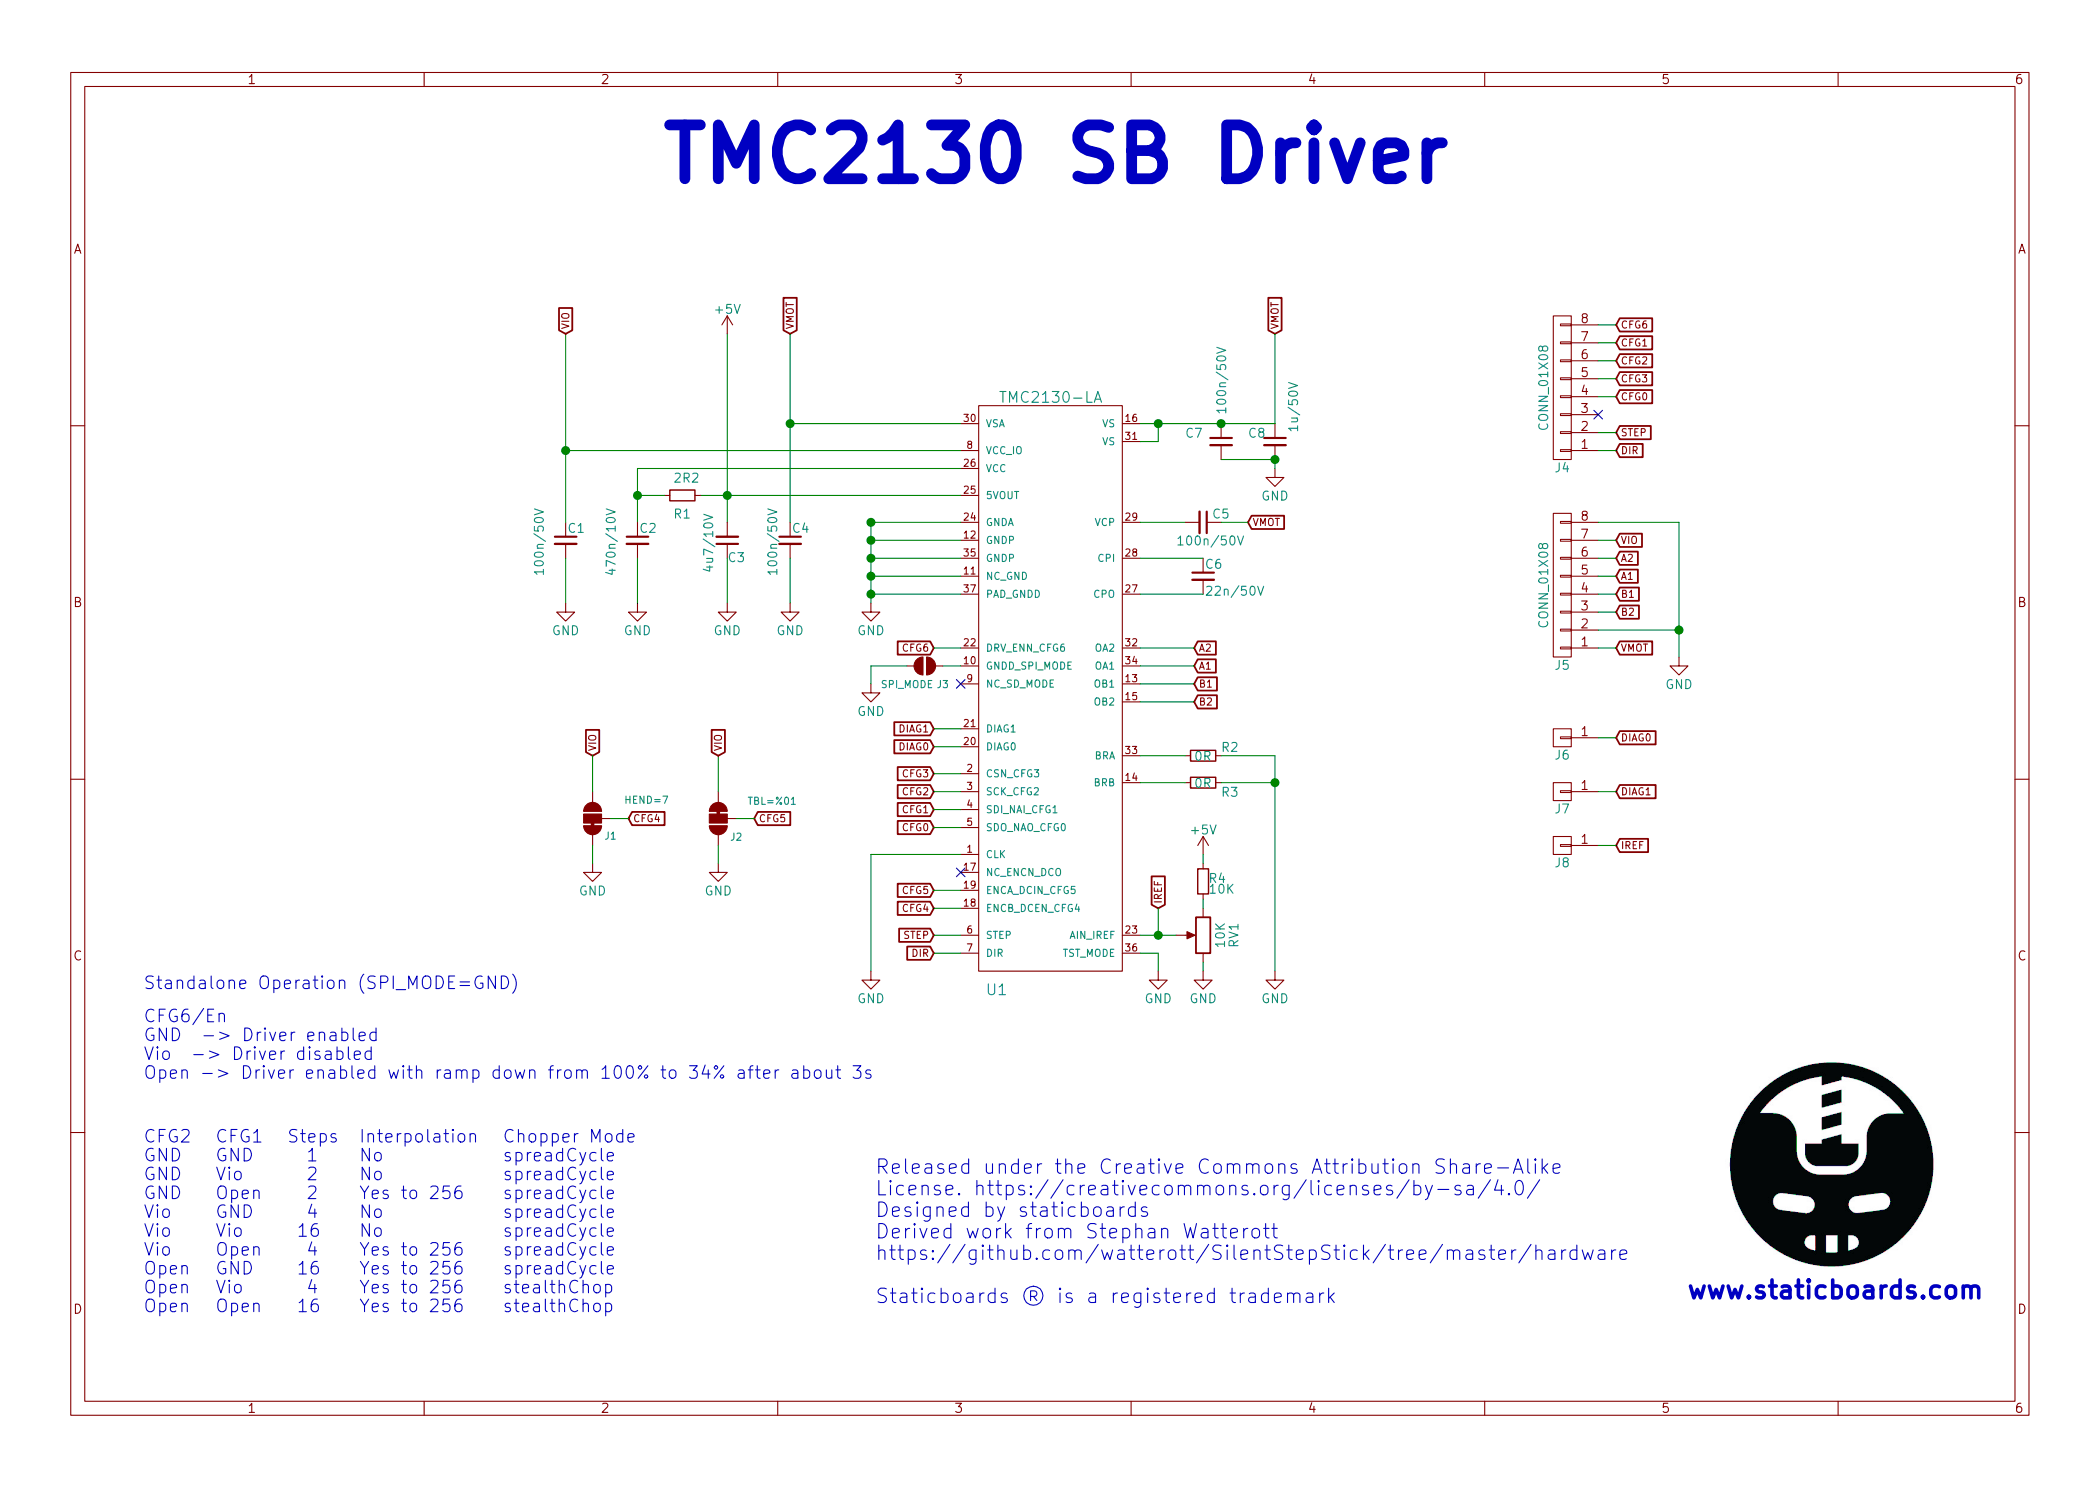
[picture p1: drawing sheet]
EESchema Schematic File Version 2
LIBS:power
LIBS:device
LIBS:transistors
LIBS:conn
LIBS:linear
LIBS:regul
LIBS:74xx
LIBS:cmos4000
LIBS:adc-dac
LIBS:memory
LIBS:xilinx
LIBS:microcontrollers
LIBS:dsp
LIBS:microchip
LIBS:analog_switches
LIBS:motorola
LIBS:texas
LIBS:intel
LIBS:audio
LIBS:interface
LIBS:digital-audio
LIBS:philips
LIBS:display
LIBS:cypress
LIBS:siliconi
LIBS:opto
LIBS:atmel
LIBS:contrib
LIBS:valves
LIBS:SilentTMC2130SB-cache
EELAYER 25 0
EELAYER END
$Descr A4 11693 8268
encoding utf-8
Sheet 1 1
Title ""
Date ""
Rev ""
Comp ""
Comment1 ""
Comment2 ""
Comment3 ""
Comment4 ""
$EndDescr
$Comp
L TMC2130-LA U1
U 1 1
P 5850 3400
F 0 "U1" H 5550 1300 60  0000 C CNN
F 1 "TMC2130-LA" H 5850 4600 60  0000 C CNN
F 2 "Housings_DFN_QFN:QFN-36-1EP_5x6mm_Pitch0.5mm" H 5850 3600 60  0001 C CNN
F 3 "" H 5850 3600 60  0001 C CNN
	1    5850 3400
	1    0    0    -1  
$EndComp
$Comp
L C_Small C7
U 1 1
P 6800 2450
F 0 "C7" H 6600 2500 50  0000 L CNN
F 1 "100n/50V" V 6800 2600 50  0000 L CNN
F 2 "Capacitors_SMD:C_0402" H 6800 2450 50  0001 C CNN
F 3 "" H 6800 2450 50  0001 C CNN
	1    6800 2450
	1    0    0    -1  
$EndComp
$Comp
L C_Small C8
U 1 1
P 7100 2450
F 0 "C8" H 6950 2500 50  0000 L CNN
F 1 "1u/50V" V 7200 2500 50  0000 L CNN
F 2 "Capacitors_SMD:C_0603" H 7100 2450 50  0001 C CNN
F 3 "" H 7100 2450 50  0001 C CNN
	1    7100 2450
	1    0    0    -1  
$EndComp
$Comp
L GND #PWR01
U 1 1
P 7100 2600
F 0 "#PWR01" H 7100 2350 50  0001 C CNN
F 1 "GND" H 7100 2450 50  0000 C CNN
F 2 "" H 7100 2600 50  0001 C CNN
F 3 "" H 7100 2600 50  0001 C CNN
	1    7100 2600
	1    0    0    -1  
$EndComp
Text GLabel 7100 1850 1    40   Input ~ 0
VMOT
$Comp
L C_Small C5
U 1 1
P 6700 2900
F 0 "C5" V 6650 2950 50  0000 L CNN
F 1 "100n/50V" V 6800 2750 50  0000 L CNN
F 2 "Capacitors_SMD:C_0402" H 6700 2900 50  0001 C CNN
F 3 "" H 6700 2900 50  0001 C CNN
	1    6700 2900
	0    1    1    0   
$EndComp
$Comp
L C_Small C6
U 1 1
P 6700 3200
F 0 "C6" H 6710 3270 50  0000 L CNN
F 1 "22n/50V" H 6710 3120 50  0000 L CNN
F 2 "Capacitors_SMD:C_0402" H 6700 3200 50  0001 C CNN
F 3 "" H 6700 3200 50  0001 C CNN
	1    6700 3200
	1    0    0    -1  
$EndComp
Text GLabel 6650 3600 2    40   Input ~ 0
A2
Text GLabel 6650 3700 2    40   Input ~ 0
A1
Text GLabel 6650 3800 2    40   Input ~ 0
B1
Text GLabel 6650 3900 2    40   Input ~ 0
B2
$Comp
L R_Small R2
U 1 1
P 6700 4200
F 0 "R2" V 6650 4300 50  0000 L CNN
F 1 "0R" V 6700 4150 50  0000 L CNN
F 2 "Resistors_SMD:R_0805" H 6700 4200 50  0001 C CNN
F 3 "" H 6700 4200 50  0001 C CNN
	1    6700 4200
	0    1    1    0   
$EndComp
$Comp
L R_Small R3
U 1 1
P 6700 4350
F 0 "R3" V 6750 4450 50  0000 L CNN
F 1 "0R" V 6700 4300 50  0000 L CNN
F 2 "Resistors_SMD:R_0805" H 6700 4350 50  0001 C CNN
F 3 "" H 6700 4350 50  0001 C CNN
	1    6700 4350
	0    1    1    0   
$EndComp
$Comp
L GND #PWR02
U 1 1
P 6450 5400
F 0 "#PWR02" H 6450 5150 50  0001 C CNN
F 1 "GND" H 6450 5250 50  0000 C CNN
F 2 "" H 6450 5400 50  0001 C CNN
F 3 "" H 6450 5400 50  0001 C CNN
	1    6450 5400
	1    0    0    -1  
$EndComp
$Comp
L POT RV1
U 1 1
P 6700 5200
F 0 "RV1" V 6525 5200 50  0000 C CNN
F 1 "10K" V 6600 5200 50  0000 C CNN
F 2 "footprints:TRIMMER-3MM-SMD" H 6700 5200 50  0001 C CNN
F 3 "" H 6700 5200 50  0001 C CNN
	1    6700 5200
	-1   0    0    1   
$EndComp
$Comp
L GND #PWR03
U 1 1
P 6700 5400
F 0 "#PWR03" H 6700 5150 50  0001 C CNN
F 1 "GND" H 6700 5250 50  0000 C CNN
F 2 "" H 6700 5400 50  0001 C CNN
F 3 "" H 6700 5400 50  0001 C CNN
	1    6700 5400
	1    0    0    -1  
$EndComp
$Comp
L R_Small R4
U 1 1
P 6700 4900
F 0 "R4" H 6730 4920 50  0000 L CNN
F 1 "10K" H 6730 4860 50  0000 L CNN
F 2 "Resistors_SMD:R_0402" H 6700 4900 50  0001 C CNN
F 3 "" H 6700 4900 50  0001 C CNN
	1    6700 4900
	1    0    0    -1  
$EndComp
$Comp
L +5V #PWR04
U 1 1
P 6700 4750
F 0 "#PWR04" H 6700 4600 50  0001 C CNN
F 1 "+5V" H 6700 4890 50  0000 C CNN
F 2 "" H 6700 4750 50  0001 C CNN
F 3 "" H 6700 4750 50  0001 C CNN
	1    6700 4750
	1    0    0    -1  
$EndComp
Text GLabel 5200 5200 0    40   Input ~ 0
STEP
Text GLabel 5200 5300 0    40   Input ~ 0
DIR
Text GLabel 5200 4950 0    40   Input ~ 0
CFG5
Text GLabel 5200 5050 0    40   Input ~ 0
CFG4
NoConn ~ 5350 4850
NoConn ~ 5350 3800
Text GLabel 5200 4600 0    40   Input ~ 0
CFG0
Text GLabel 5200 4500 0    40   Input ~ 0
CFG1
Text GLabel 5200 4400 0    40   Input ~ 0
CFG2
Text GLabel 5200 4300 0    40   Input ~ 0
CFG3
Text GLabel 5200 4150 0    40   Input ~ 0
DIAG0
Text GLabel 5200 4050 0    40   Input ~ 0
DIAG1
Text GLabel 5200 3600 0    40   Input ~ 0
CFG6
Text GLabel 4400 1850 1    40   Input ~ 0
VMOT
$Comp
L C_Small C4
U 1 1
P 4400 3000
F 0 "C4" H 4410 3070 50  0000 L CNN
F 1 "100n/50V" V 4300 2800 50  0000 L CNN
F 2 "Capacitors_SMD:C_0402" H 4400 3000 50  0001 C CNN
F 3 "" H 4400 3000 50  0001 C CNN
	1    4400 3000
	1    0    0    -1  
$EndComp
$Comp
L GND #PWR05
U 1 1
P 4400 3350
F 0 "#PWR05" H 4400 3100 50  0001 C CNN
F 1 "GND" H 4400 3200 50  0000 C CNN
F 2 "" H 4400 3350 50  0001 C CNN
F 3 "" H 4400 3350 50  0001 C CNN
	1    4400 3350
	1    0    0    -1  
$EndComp
Wire Wire Line
	4400 1850 4400 2900
Wire Wire Line
	4400 3100 4400 3350
Wire Wire Line
	4050 1850 4050 2900
$Comp
L +5V #PWR06
U 1 1
P 4050 1850
F 0 "#PWR06" H 4050 1700 50  0001 C CNN
F 1 "+5V" H 4050 1990 50  0000 C CNN
F 2 "" H 4050 1850 50  0001 C CNN
F 3 "" H 4050 1850 50  0001 C CNN
	1    4050 1850
	1    0    0    -1  
$EndComp
Wire Wire Line
	3900 2750 5350 2750
$Comp
L C_Small C3
U 1 1
P 4050 3000
F 0 "C3" H 3950 3100 50  0000 L CNN
F 1 "4u7/10V" V 4150 2850 50  0000 L CNN
F 2 "Capacitors_SMD:C_0402" H 4050 3000 50  0001 C CNN
F 3 "" H 4050 3000 50  0001 C CNN
	1    4050 3000
	-1   0    0    1   
$EndComp
Wire Wire Line
	4850 2900 5350 2900
Wire Wire Line
	4850 2900 4850 3350
Wire Wire Line
	4850 3300 5350 3300
Connection ~ 4850 2900
Wire Wire Line
	5350 3200 4850 3200
Connection ~ 4850 3200
Wire Wire Line
	5350 3100 4850 3100
Connection ~ 4850 3100
Wire Wire Line
	5350 3000 4850 3000
Connection ~ 4850 3000
Connection ~ 4050 2750
$Comp
L JUMPER_SMD J3
U 1 1
P 5150 3700
F 0 "J3" H 5250 3600 40  0000 C CNN
F 1 "SPI_MODE" H 5050 3600 40  0000 C CNN
F 2 "footprints:JUMPER_SMD" H 5160 3650 40  0001 C CNN
F 3 "" H 5160 3650 40  0001 C CNN
	1    5150 3700
	1    0    0    -1  
$EndComp
Wire Wire Line
	5050 3700 4850 3700
Wire Wire Line
	5250 3700 5350 3700
Wire Wire Line
	5350 3600 5200 3600
Wire Wire Line
	5350 4050 5200 4050
Wire Wire Line
	5350 4150 5200 4150
Wire Wire Line
	5350 4300 5200 4300
Wire Wire Line
	5350 4400 5200 4400
Wire Wire Line
	5350 4500 5200 4500
Wire Wire Line
	5350 4600 5200 4600
Wire Wire Line
	5350 4950 5200 4950
Wire Wire Line
	5200 5050 5350 5050
Wire Wire Line
	5200 5200 5350 5200
Wire Wire Line
	5200 5300 5350 5300
Wire Wire Line
	6350 3600 6650 3600
Wire Wire Line
	6350 3700 6650 3700
Wire Wire Line
	6650 3800 6350 3800
Wire Wire Line
	6650 3900 6350 3900
Wire Wire Line
	6600 4200 6350 4200
Wire Wire Line
	6600 4350 6350 4350
$Comp
L GND #PWR07
U 1 1
P 7100 5400
F 0 "#PWR07" H 7100 5150 50  0001 C CNN
F 1 "GND" H 7100 5250 50  0000 C CNN
F 2 "" H 7100 5400 50  0001 C CNN
F 3 "" H 7100 5400 50  0001 C CNN
	1    7100 5400
	1    0    0    -1  
$EndComp
Wire Wire Line
	6800 4200 7100 4200
Wire Wire Line
	7100 4200 7100 5400
Wire Wire Line
	6800 4350 7100 4350
Connection ~ 7100 4350
Wire Wire Line
	6700 4750 6700 4800
Wire Wire Line
	6700 5000 6700 5050
Wire Wire Line
	6700 5350 6700 5400
Wire Wire Line
	6350 5300 6450 5300
Wire Wire Line
	6450 5300 6450 5400
Wire Wire Line
	6350 5200 6550 5200
Wire Wire Line
	6350 3100 6700 3100
Wire Wire Line
	6350 3300 6700 3300
Text GLabel 6950 2900 2    40   Input ~ 0
VMOT
Wire Wire Line
	6350 2900 6600 2900
Wire Wire Line
	6800 2900 6950 2900
Wire Wire Line
	6350 2350 7100 2350
Connection ~ 6800 2350
Wire Wire Line
	7100 2350 7100 1850
Wire Wire Line
	6800 2550 7100 2550
Wire Wire Line
	7100 2550 7100 2600
Connection ~ 7100 2550
$Comp
L R_Small R1
U 1 1
P 3800 2750
F 0 "R1" V 3900 2700 50  0000 L CNN
F 1 "2R2" V 3700 2700 50  0000 L CNN
F 2 "Resistors_SMD:R_0402" H 3800 2750 50  0001 C CNN
F 3 "" H 3800 2750 50  0001 C CNN
	1    3800 2750
	0    1    1    0   
$EndComp
Wire Wire Line
	5350 2600 3550 2600
Wire Wire Line
	3550 2600 3550 2900
$Comp
L GND #PWR08
U 1 1
P 4850 3800
F 0 "#PWR08" H 4850 3550 50  0001 C CNN
F 1 "GND" H 4850 3650 50  0000 C CNN
F 2 "" H 4850 3800 50  0001 C CNN
F 3 "" H 4850 3800 50  0001 C CNN
	1    4850 3800
	1    0    0    -1  
$EndComp
$Comp
L GND #PWR09
U 1 1
P 4850 5400
F 0 "#PWR09" H 4850 5150 50  0001 C CNN
F 1 "GND" H 4850 5250 50  0000 C CNN
F 2 "" H 4850 5400 50  0001 C CNN
F 3 "" H 4850 5400 50  0001 C CNN
	1    4850 5400
	1    0    0    -1  
$EndComp
Wire Wire Line
	5350 4750 4850 4750
Wire Wire Line
	4850 4750 4850 5400
Wire Wire Line
	4850 3700 4850 3800
$Comp
L GND #PWR010
U 1 1
P 4050 3350
F 0 "#PWR010" H 4050 3100 50  0001 C CNN
F 1 "GND" H 4050 3200 50  0000 C CNN
F 2 "" H 4050 3350 50  0001 C CNN
F 3 "" H 4050 3350 50  0001 C CNN
	1    4050 3350
	1    0    0    -1  
$EndComp
Wire Wire Line
	4050 3100 4050 3350
$Comp
L GND #PWR011
U 1 1
P 4850 3350
F 0 "#PWR011" H 4850 3100 50  0001 C CNN
F 1 "GND" H 4850 3200 50  0000 C CNN
F 2 "" H 4850 3350 50  0001 C CNN
F 3 "" H 4850 3350 50  0001 C CNN
	1    4850 3350
	1    0    0    -1  
$EndComp
Connection ~ 4850 3300
$Comp
L C_Small C2
U 1 1
P 3550 3000
F 0 "C2" H 3560 3070 50  0000 L CNN
F 1 "470n/10V" V 3400 2800 50  0000 L CNN
F 2 "Capacitors_SMD:C_0402" H 3550 3000 50  0001 C CNN
F 3 "" H 3550 3000 50  0001 C CNN
	1    3550 3000
	1    0    0    -1  
$EndComp
$Comp
L C_Small C1
U 1 1
P 3150 3000
F 0 "C1" H 3160 3070 50  0000 L CNN
F 1 "100n/50V" V 3000 2800 50  0000 L CNN
F 2 "Capacitors_SMD:C_0402" H 3150 3000 50  0001 C CNN
F 3 "" H 3150 3000 50  0001 C CNN
	1    3150 3000
	1    0    0    -1  
$EndComp
Wire Wire Line
	5350 2500 3150 2500
Wire Wire Line
	3150 1850 3150 2900
Text GLabel 3150 1850 1    40   Input ~ 0
VIO
Connection ~ 3150 2500
$Comp
L GND #PWR012
U 1 1
P 3550 3350
F 0 "#PWR012" H 3550 3100 50  0001 C CNN
F 1 "GND" H 3550 3200 50  0000 C CNN
F 2 "" H 3550 3350 50  0001 C CNN
F 3 "" H 3550 3350 50  0001 C CNN
	1    3550 3350
	1    0    0    -1  
$EndComp
$Comp
L GND #PWR013
U 1 1
P 3150 3350
F 0 "#PWR013" H 3150 3100 50  0001 C CNN
F 1 "GND" H 3150 3200 50  0000 C CNN
F 2 "" H 3150 3350 50  0001 C CNN
F 3 "" H 3150 3350 50  0001 C CNN
	1    3150 3350
	1    0    0    -1  
$EndComp
Wire Wire Line
	3150 3100 3150 3350
Wire Wire Line
	3550 3100 3550 3350
Wire Wire Line
	3700 2750 3550 2750
Connection ~ 3550 2750
$Comp
L JUMPER3_SMD_CFG J2
U 1 1
P 4000 4550
F 0 "J2" V 4100 4650 40  0000 C CNN
F 1 "TBL=%01" V 3900 4850 40  0000 C CNN
F 2 "footprints:JUMPER3-SMD" H 4025 4550 40  0001 C CNN
F 3 "" H 4025 4550 40  0001 C CNN
	1    4000 4550
	0    1    1    0   
$EndComp
$Comp
L JUMPER3_SMD_CFG J1
U 1 1
P 3300 4550
F 0 "J1" V 3200 4650 40  0000 C CNN
F 1 "HEND=7" V 3400 4850 40  0000 C CNN
F 2 "footprints:JUMPER3-SMD" H 3325 4550 40  0001 C CNN
F 3 "" H 3325 4550 40  0001 C CNN
	1    3300 4550
	0    1    -1   0   
$EndComp
$Comp
L GND #PWR014
U 1 1
P 3300 4800
F 0 "#PWR014" H 3300 4550 50  0001 C CNN
F 1 "GND" H 3300 4650 50  0000 C CNN
F 2 "" H 3300 4800 50  0001 C CNN
F 3 "" H 3300 4800 50  0001 C CNN
	1    3300 4800
	1    0    0    -1  
$EndComp
$Comp
L GND #PWR015
U 1 1
P 4000 4800
F 0 "#PWR015" H 4000 4550 50  0001 C CNN
F 1 "GND" H 4000 4650 50  0000 C CNN
F 2 "" H 4000 4800 50  0001 C CNN
F 3 "" H 4000 4800 50  0001 C CNN
	1    4000 4800
	1    0    0    -1  
$EndComp
Wire Wire Line
	3300 4700 3300 4800
Wire Wire Line
	4000 4700 4000 4800
Text GLabel 3500 4550 2    40   Input ~ 0
CFG4
Text GLabel 4200 4550 2    40   Input ~ 0
CFG5
Wire Wire Line
	3400 4550 3500 4550
Wire Wire Line
	4100 4550 4200 4550
Text GLabel 3300 4200 1    40   Input ~ 0
VIO
Wire Wire Line
	3300 4200 3300 4400
Wire Wire Line
	4000 4200 4000 4400
Text GLabel 4000 4200 1    40   Input ~ 0
VIO
Wire Wire Line
	5350 2350 4400 2350
Connection ~ 4400 2350
$Comp
L CONN_01X08 J4
U 1 1
P 8700 2150
F 0 "J4" H 8700 2600 50  0000 C CNN
F 1 "CONN_01X08" V 8800 2150 50  0000 C CNN
F 2 "Pin_Headers:Pin_Header_Straight_1x08_Pitch2.54mm" H 8700 2150 50  0001 C CNN
F 3 "" H 8700 2150 50  0001 C CNN
	1    8700 2150
	-1   0    0    1   
$EndComp
$Comp
L CONN_01X08 J5
U 1 1
P 8700 3250
F 0 "J5" H 8700 3700 50  0000 C CNN
F 1 "CONN_01X08" V 8800 3250 50  0000 C CNN
F 2 "Pin_Headers:Pin_Header_Straight_1x08_Pitch2.54mm" H 8700 3250 50  0001 C CNN
F 3 "" H 8700 3250 50  0001 C CNN
	1    8700 3250
	-1   0    0    1   
$EndComp
NoConn ~ 8900 2300
Text GLabel 9000 2500 2    40   Input ~ 0
DIR
Text GLabel 9000 2400 2    40   Input ~ 0
STEP
Text GLabel 9000 1800 2    40   Input ~ 0
CFG6
Text GLabel 9000 1900 2    40   Input ~ 0
CFG1
Text GLabel 9000 2000 2    40   Input ~ 0
CFG2
Text GLabel 9000 2100 2    40   Input ~ 0
CFG3
Text GLabel 9000 2200 2    40   Input ~ 0
CFG0
Wire Wire Line
	8900 1800 9000 1800
Wire Wire Line
	8900 1900 9000 1900
Wire Wire Line
	8900 2000 9000 2000
Wire Wire Line
	8900 2100 9000 2100
Wire Wire Line
	8900 2200 9000 2200
Wire Wire Line
	8900 2400 9000 2400
Wire Wire Line
	8900 2500 9000 2500
Text GLabel 9000 3000 2    40   Input ~ 0
VIO
Text GLabel 9000 3100 2    40   Input ~ 0
A2
Text GLabel 9000 3200 2    40   Input ~ 0
A1
Text GLabel 9000 3300 2    40   Input ~ 0
B1
Text GLabel 9000 3400 2    40   Input ~ 0
B2
Text GLabel 9000 3600 2    40   Input ~ 0
VMOT
$Comp
L GND #PWR016
U 1 1
P 9350 3650
F 0 "#PWR016" H 9350 3400 50  0001 C CNN
F 1 "GND" H 9350 3500 50  0000 C CNN
F 2 "" H 9350 3650 50  0001 C CNN
F 3 "" H 9350 3650 50  0001 C CNN
	1    9350 3650
	1    0    0    -1  
$EndComp
Wire Wire Line
	8900 2900 9350 2900
Wire Wire Line
	9350 2900 9350 3650
Wire Wire Line
	8900 3500 9350 3500
Connection ~ 9350 3500
Wire Wire Line
	8900 3600 9000 3600
Wire Wire Line
	8900 3000 9000 3000
Wire Wire Line
	8900 3100 9000 3100
Wire Wire Line
	9000 3200 8900 3200
Wire Wire Line
	8900 3300 9000 3300
Wire Wire Line
	9000 3400 8900 3400
$Comp
L CONN_01X01 J6
U 1 1
P 8700 4100
F 0 "J6" H 8700 4200 50  0000 C CNN
F 1 "CONN_01X01" V 8800 4100 50  0001 C CNN
F 2 "Pin_Headers:Pin_Header_Straight_1x01_Pitch1.00mm" H 8700 4100 50  0001 C CNN
F 3 "" H 8700 4100 50  0001 C CNN
	1    8700 4100
	-1   0    0    1   
$EndComp
$Comp
L CONN_01X01 J7
U 1 1
P 8700 4400
F 0 "J7" H 8700 4500 50  0000 C CNN
F 1 "CONN_01X01" V 8800 4400 50  0001 C CNN
F 2 "Pin_Headers:Pin_Header_Straight_1x01_Pitch1.00mm" H 8700 4400 50  0001 C CNN
F 3 "" H 8700 4400 50  0001 C CNN
	1    8700 4400
	-1   0    0    1   
$EndComp
$Comp
L CONN_01X01 J8
U 1 1
P 8700 4700
F 0 "J8" H 8700 4800 50  0000 C CNN
F 1 "CONN_01X01" V 8800 4700 50  0001 C CNN
F 2 "Pin_Headers:Pin_Header_Straight_1x01_Pitch1.00mm" H 8700 4700 50  0001 C CNN
F 3 "" H 8700 4700 50  0001 C CNN
	1    8700 4700
	-1   0    0    1   
$EndComp
Text GLabel 9000 4100 2    40   Input ~ 0
DIAG0
Text GLabel 9000 4400 2    40   Input ~ 0
DIAG1
Text GLabel 9000 4700 2    40   Input ~ 0
IREF
Text GLabel 6450 5050 1    40   Input ~ 0
IREF
Wire Wire Line
	6450 5050 6450 5200
Connection ~ 6450 5200
Text Notes 800  5500 0    70   ~ 0
Standalone Operation (SPI_MODE=GND)
Text Notes 800  6000 0    70   ~ 0
CFG6/En\nGND  -> Driver enabled\nVio  -> Driver disabled\nOpen -> Driver enabled with ramp down from 100% to 34% after about 3s
Text Notes 800  7300 0    70   ~ 0
CFG2\nGND\nGND\nGND\nVio\nVio\nVio\nOpen\nOpen\nOpen
Text Notes 1200 7300 0    70   ~ 0
CFG1\nGND\nVio\nOpen\nGND\nVio\nOpen\nGND\nVio\nOpen
Text Notes 2000 7300 0    70   ~ 0
Interpolation\nNo\nNo\nYes to 256\nNo\nNo\nYes to 256\nYes to 256\nYes to 256\nYes to 256
Text Notes 1600 7300 0    70   ~ 0
Steps\n  1\n  2\n  2\n  4\n 16\n  4\n 16\n  4\n 16
Text Notes 2800 7300 0    70   ~ 0
Chopper Mode\nspreadCycle\nspreadCycle\nspreadCycle\nspreadCycle\nspreadCycle\nspreadCycle\nspreadCycle\nstealthChop\nstealthChop
Text Notes 4875 7250 0    80   ~ 0
Released under the Creative Commons Attribution Share-Alike\nLicense. https://creativecommons.org/licenses/by-sa/4.0/\nDesigned by staticboards\nDerived work from Stephan Watterott\nhttps://github.com/watterott/SilentStepStick/tree/master/hardware\n\nStaticboards ® is a registered trademark
Wire Wire Line
	8900 4700 9000 4700
Wire Wire Line
	8900 4400 9000 4400
Wire Wire Line
	8900 4100 9000 4100
Wire Wire Line
	6350 2450 6450 2450
Wire Wire Line
	6450 2450 6450 2350
Connection ~ 6450 2350
Text Notes 9400 7225 0    100  ~ 20
www.staticboards.com
Text Notes 3700 1000 0    300  ~ 60
TMC2130 SB Driver
$EndSCHEMATC
